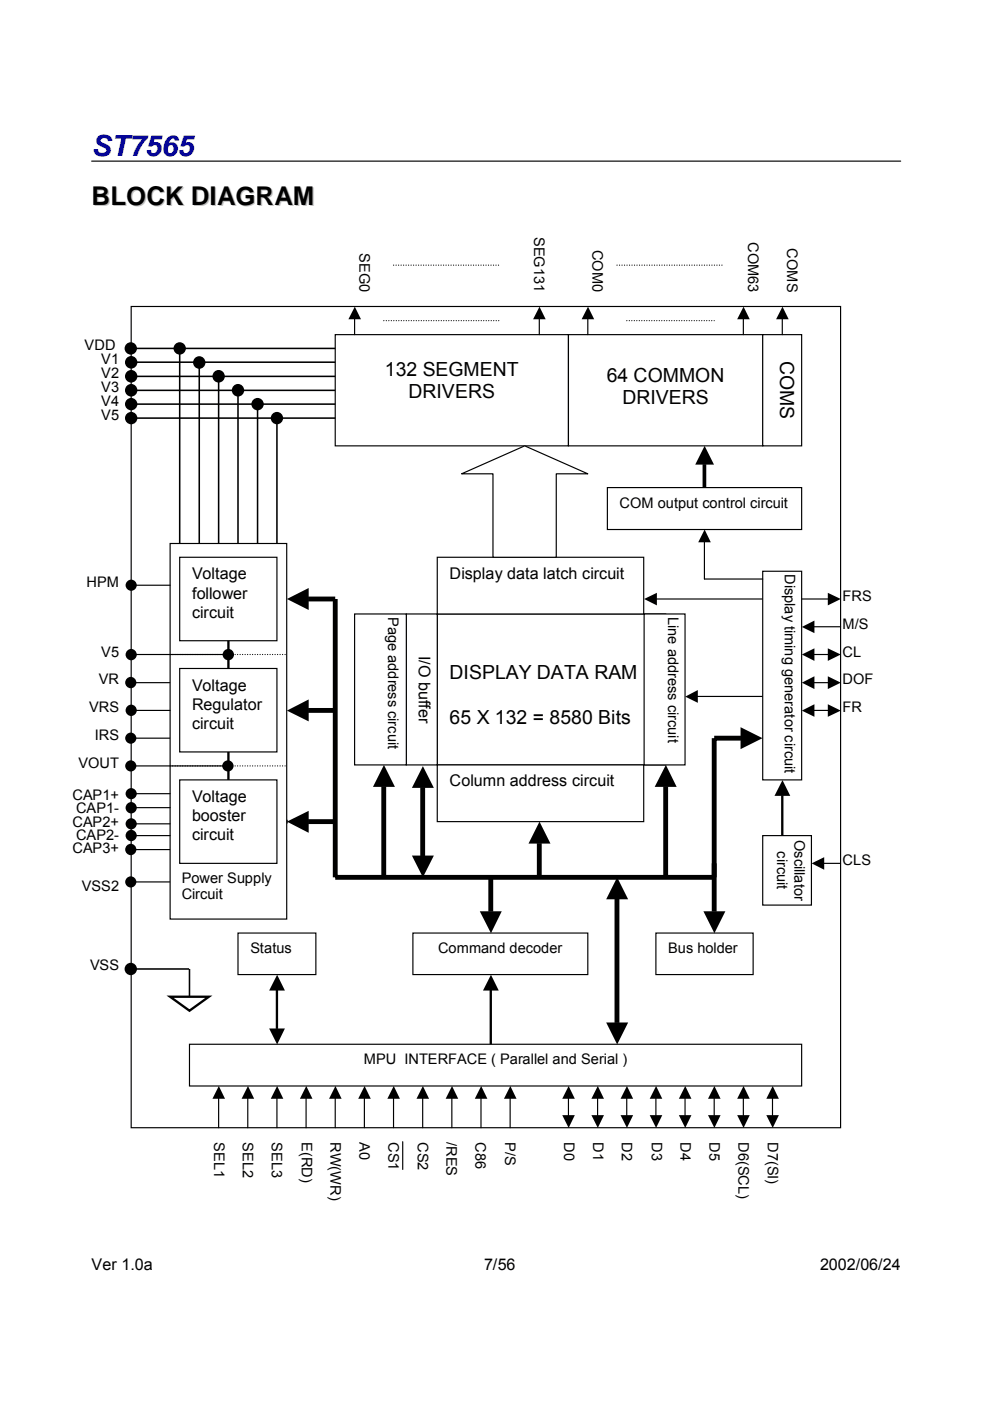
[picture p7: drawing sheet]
<svg xmlns="http://www.w3.org/2000/svg" width="210mm" height="297mm" viewBox="0 0 210 297" stroke-linecap="round" stroke-linejoin="round" font-family="sans-serif">
<path d="M19.4 34.2h171.6" fill="none" stroke="#000" stroke-width=".25"/>
<g fill="#fff" stroke="#000" stroke-width=".25">
<path d="M40.2 221.4h129.8v8.9h-129.8z" fill-rule="evenodd"/>
<path d="M87.5 197.8h37.1v8.8h-37.1z" fill-rule="evenodd"/>
<path d="M36.1 115.2h24.7v79.7h-24.7z" fill-rule="evenodd"/>
</g>
<path d="M36.1 138.8h24.7M36.1 162.4h24.7" fill="none" stroke="#000" stroke-width=".25" stroke-dasharray="0 .5"/>
<g fill="#fff" stroke="#000" stroke-width=".25">
<path d="M38.1 141.7h20.6v17.7h-20.6z" fill-rule="evenodd"/>
<path d="M38.1 118.2h20.6v17.6h-20.6z" fill-rule="evenodd"/>
<path d="M38.1 165.4h20.6v17.6h-20.6z" fill-rule="evenodd"/>
</g>
<path d="M48.4 135.8v5.9M48.4 159.4v6" fill="none" stroke="#000" stroke-width=".49"/>
<g fill="#fff" stroke="#000" stroke-width=".25">
<path d="M50.5 197.8h16.5v8.8h-16.5z" fill-rule="evenodd"/>
<path d="M139.1 197.8h20.6v8.8h-20.6z" fill-rule="evenodd"/>
<path d="M92.7 130.2h48.4v32h-48.4z" fill-rule="evenodd"/>
<path d="M92.7 162.2h43.8v12h-43.8z" fill-rule="evenodd"/>
<path d="M86.1 130.2h6.6v32h-6.6z" fill-rule="evenodd"/>
<path d="M75.2 130.2h10.9v32h-10.9z" fill-rule="evenodd"/>
<path d="M136.6 130.2h8.6v32h-8.6z" fill-rule="evenodd"/>
<path d="M92.7 118.2h43.8v12h-43.8z" fill-rule="evenodd"/>
<path d="M161.7 177.2h10.3v14.7h-10.3z" fill-rule="evenodd"/>
<path d="M161.7 121.1h8.3v44.3h-8.3z" fill-rule="evenodd"/>
<path d="M71.1 71h49.4v23.5h-49.4z" fill-rule="evenodd"/>
<path d="M120.5 71h41.2v23.5h-41.2z" fill-rule="evenodd"/>
<path d="M128.8 103.4h41.2v8.9h-41.2z" fill-rule="evenodd"/>
<path d="M161.7 71h8.3v23.5h-8.3z" fill-rule="evenodd"/>
</g>
<path d="M27.7 73.9h43.4M27.8 76.8h43.3M27.8 79.8h43.3M38.1 73.9v41.3M42.2 76.8v38.4M46.4 79.8v35.4M27.8 82.8h43.3M27.8 85.7h43.3M27.8 88.6h43.3M50.5 82.8v32.4M54.6 85.7v29.5M58.7 88.6v26.6" fill="none" stroke="#000" stroke-width=".33"/>
<g fill="#000">
<circle cx="27.7" cy="73.9" r="1.31"/>
<circle cx="27.8" cy="79.8" r="1.32"/>
<circle cx="27.8" cy="76.8" r="1.32"/>
<circle cx="38.1" cy="73.9" r="1.31"/>
<circle cx="42.2" cy="76.9" r="1.32"/>
<circle cx="46.3" cy="79.8" r="1.32"/>
<circle cx="27.8" cy="82.7" r="1.32"/>
<circle cx="27.8" cy="88.6" r="1.31"/>
<circle cx="27.8" cy="85.7" r="1.31"/>
<circle cx="50.4" cy="82.7" r="1.32"/>
<circle cx="54.6" cy="85.7" r="1.31"/>
<circle cx="58.7" cy="88.6" r="1.31"/>
</g>
<path d="M97.9 100.5l13.4-6 13.3 6h-6.7v17.7h-13.4v-17.7z" fill-rule="evenodd" fill="#fff" stroke="#000" stroke-width=".25"/>
<path d="M149.4 98.4v5" fill="none" stroke="#000" stroke-width=".78" stroke-linecap="butt"/>
<g fill="#000">
<path d="M75.2 65l1.3 2.7h-2.6zM114.4 65l1.3 2.7h-2.7zM124.7 65l1.3 2.7h-2.7zM157.6 65l1.4 2.7h-2.7zM165.9 65l1.3 2.7h-2.7zM149.4 94.5l2 4h-4zM149.4 112.3l1.3 2.7h-2.7zM60.8 127l4.6-2.3v4.6zM136.6 127l2.7-1.3v2.7zM170 132.9l2.7-1.3v2.6zM170 138.8l2.7-1.3v2.6zM175.5 125.7l2.8 1.3-2.8 1.4z"/>
<path d="M60.8 150.7l4.6-2.4v4.7zM145.3 147.7l2.7-1.4v2.7zM157 154.2l4.7 2.3-4.7 2.3zM170 144.7l2.7-1.3v2.7zM170 150.7l2.7-1.4v2.7zM175.5 137.5l2.8 1.3-2.8 1.3zM175.5 143.4l2.8 1.3-2.8 1.4zM175.5 149.3l2.8 1.4-2.8 1.3zM60.8 174.2l4.6-2.3v4.7zM81.4 162.2l2.3 4.6h-4.6zM89.7 162.4l2.3 4.6h-4.7zM114.4 174.2l2.3 4.7h-4.6z"/>
<path d="M141.2 162.2l2.3 4.6h-4.7zM165.9 165.4l1.7 3.3h-3.4zM87.3 181.4h4.7l-2.3 4.6zM101.7 193.2h4.7l-2.3 4.7zM130.9 186l2.3 4.7h-4.7zM149.1 193.2h4.7l-2.3 4.7zM172.1 183l2.7-1.3v2.7zM57.1 218.1h3.3l-1.6 3.3zM58.8 206.7l1.6 3.3h-3.3zM104.1 206.7l1.6 3.3h-3.3zM128.5 216.8h4.7l-2.3 4.6zM52.6 230.3l1.3 2.7h-2.7z"/>
<path d="M58.8 230.3l1.3 2.7h-2.7zM64.9 230.3l1.4 2.7h-2.7zM71.1 230.3l1.3 2.7h-2.6zM77.3 230.3l1.3 2.7h-2.7zM83.5 230.3l1.3 2.7h-2.7zM89.7 230.3l1.3 2.7h-2.7zM119.2 236.4h2.7l-1.3 2.7zM120.6 230.3l1.3 2.7h-2.7zM125.4 236.4h2.7l-1.4 2.7zM126.7 230.3l1.4 2.7h-2.7zM131.6 236.4h2.6l-1.3 2.7zM132.9 230.3l1.3 2.7h-2.6z"/>
<path d="M137.8 236.4h2.6l-1.3 2.7zM139.1 230.3l1.3 2.7h-2.6zM143.9 236.4h2.7l-1.3 2.7zM145.3 230.3l1.3 2.7h-2.7zM150.1 236.4h2.7l-1.3 2.7zM151.5 230.3l1.3 2.7h-2.7zM156.3 236.4h2.7l-1.4 2.7zM157.6 230.3l1.4 2.7h-2.7zM162.5 236.4h2.6l-1.3 2.7zM163.8 230.3l1.3 2.7h-2.6z"/>
<circle cx="27.7" cy="205.4" r="1.31"/>
</g>
<path d="M165.9 168.6v8.6M58.7 209.9v8.2M104.1 209.9v11.5" fill="none" stroke="#000" stroke-width=".49"/>
<path d="M65.3 127h5.8v59h80.3M65.3 150.6h5.8M157.1 156.5h-5.7v36.8M65.3 174.2h5.8M81.4 166.7v18.9M89.6 166.9v14.6M114.3 178.8v7.2M141.1 166.7v19.3M104.1 186v7.3M130.8 190.5v26.4" fill="none" stroke="#000" stroke-width="1" stroke-linecap="butt"/>
<g fill="none" stroke="#000" stroke-width=".25">
<path d="M27.8 65h150.4v174.1h-150.4zM75.2 67.6v3.4M114.3 67.6v3.4M124.6 67.6v3.4M157.6 67.6v3.4M165.9 67.6v3.4M149.4 114.9v7.9M139.1 127h22.5M170 127h5.6M172.6 132.9h5.6M172.6 138.8h3M147.8 147.7h13.8"/>
<path d="M172.6 144.7h3M172.6 150.6h3M174.6 183h3.6M52.5 232.8v6.3M58.7 232.8v6.3M64.9 232.8v6.3M71.1 232.8v6.3M77.3 232.8v6.3M83.4 232.8v6.3M89.6 232.8v6.3M120.5 232.8v3.7M126.7 232.8v3.7"/>
<path d="M132.9 232.8v3.7M139.1 232.8v3.7M145.2 232.8v3.7M151.4 232.8v3.7M157.6 232.8v3.7M163.8 232.8v3.7"/>
</g>
<path d="M81.4 68h24.7M132.9 68h18.5" fill="none" stroke="#000" stroke-width=".25" stroke-dasharray="0 .5"/>
<path d="M27.7 205.4h12.4M40.2 205.4v5.9" fill="none" stroke="#000" stroke-width=".33"/>
<path d="M36.1 211.3h8.2l-4.1 3z" fill="#fff" stroke="#000" stroke-width=".49"/>
<g fill="none" stroke="#000" stroke-width=".25">
<path d="M27.8 138.8h20.6M27.8 124.1h8.3M149.4 122.8h12.3M27.7 144.7h8.3M27.7 156.5h8.3M27.8 150.6h8.3M27.7 162.4h20.6M27.8 168.3h8.3M27.8 174.7h8.3M27.8 177.2h8.3M27.8 171.2h8.3M27.7 180.1h8.3"/>
<path d="M27.7 187h8.3M46.4 232.8v6.3M95.8 232.8v6.3M102 232.8v6.3M108.2 232.8v6.3M85.4 242.1v5.8"/>
</g>
<g fill="#000">
<path d="M46.4 230.3l1.3 2.7h-2.7zM95.8 230.3l1.4 2.7h-2.7zM102 230.3l1.3 2.7h-2.6zM108.2 230.3l1.3 2.7h-2.7z"/>
<circle cx="27.8" cy="138.8" r="1.19"/>
<circle cx="27.8" cy="124.1" r="1.18"/>
<circle cx="48.4" cy="138.8" r="1.2"/>
<circle cx="27.7" cy="144.7" r="1.19"/>
<circle cx="27.7" cy="156.5" r="1.18"/>
<circle cx="27.8" cy="150.6" r="1.19"/>
<circle cx="27.7" cy="162.4" r="1.18"/>
<circle cx="27.8" cy="177.1" r="1.19"/>
<circle cx="27.8" cy="171.3" r="1.19"/>
<circle cx="27.8" cy="174.7" r="1.18"/>
<circle cx="27.8" cy="168.3" r="1.18"/>
<circle cx="48.3" cy="162.4" r="1.19"/>
<circle cx="27.7" cy="180.1" r="1.19"/>
<circle cx="27.7" cy="187" r="1.18"/>
</g>
<path d="M83.4 56.2h22.7M130.8 56.2h22.7" fill="none" stroke="#000" stroke-width=".25" stroke-dasharray="0 .5"/>
<text font-size="6.2" fill="#00f" x="19.4" y="33">ST7565</text>
<text font-size="5.5" x="19.4" y="43.5">BLOCK DIAGRAM</text>
<g font-size="4.1">
<text x="165.4" y="76.6" transform="rotate(90 165.4 76.6)">COMS</text>
<text x="81.6" y="79.7">132 SEGMENT</text>
<text x="128.7" y="80.9">64 COMMON</text>
<text x="86.6" y="84.4">DRIVERS</text>
<text x="132" y="85.6">DRIVERS</text>
<text x="95.3" y="144.1">DISPLAY DATA RAM</text>
<text x="95.3" y="153.5">65 X 132 = 8580 Bits</text>
</g>
<g font-size="3.4">
<text x="40.7" y="122.9">Voltage</text>
<text x="95.3" y="122.8">Display data latch circuit</text>
<text x="40.7" y="127">follower</text>
<text x="40.7" y="130.9">circuit</text>
<text x="88.8" y="139" transform="rotate(90 88.8 139)">I/O buffer</text>
<text x="40.7" y="146.4">Voltage</text>
<text x="40.7" y="150.6">Regulator</text>
<text x="40.7" y="154.6">circuit</text>
<text x="95.3" y="166.8">Column address circuit</text>
<text x="40.7" y="170">Voltage</text>
<text x="40.7" y="174.1">booster</text>
<text x="40.7" y="178.1">circuit</text>
<text x="19.4" y="269.2">Ver 1.0a</text>
<text x="102.7" y="269.2">7/56</text>
<text x="173.9" y="269.2">2002/06/24</text>
</g>
<g font-size="3.1">
<text x="76.2" y="53.7" transform="rotate(90 76.2 53.7)">SEG0</text>
<text x="113.3" y="50.2" transform="rotate(90 113.3 50.2)">SEG131</text>
<text x="125.6" y="53" transform="rotate(90 125.6 53)">COM0</text>
<text x="158.6" y="51.3" transform="rotate(90 158.6 51.3)">COM63</text>
<text x="166.9" y="52.7" transform="rotate(90 166.9 52.7)">COMS</text>
<text x="17.9" y="74.2">VDD</text>
<text x="21.5" y="77.2">V1</text>
<text x="21.5" y="80.2">V2</text>
<text x="21.5" y="83.1">V3</text>
<text x="21.5" y="86.1">V4</text>
<text x="21.5" y="89">V5</text>
<text x="131.4" y="107.6">COM output control circuit</text>
<text x="18.4" y="124.4">HPM</text>
<text x="166.4" y="121.7" transform="rotate(90 166.4 121.7)">Display timing generator circuit</text>
<text x="82.3" y="130.8" transform="rotate(90 82.3 130.8)">Page address circuit</text>
<text x="141.7" y="130.8" transform="rotate(90 141.7 130.8)">Line address circuit</text>
<text x="178.6" y="127.4">FRS</text>
<text x="178.6" y="133.3">M/S</text>
<text x="21.5" y="139.2">V5</text>
<text x="178.6" y="139.2">CL</text>
<text x="21" y="145.1">VR</text>
<text x="178.6" y="145.1">DOF</text>
<text x="18.9" y="151">VRS</text>
<text x="178.6" y="151">FR</text>
<text x="20.1" y="156.8">IRS</text>
<text x="16.6" y="162.8">VOUT</text>
<text x="15.4" y="169.6">CAP1+</text>
<text x="16.2" y="172.4">CAP1-</text>
<text x="15.4" y="175.3">CAP2+</text>
<text x="16.2" y="178.1">CAP2-</text>
<text x="168.5" y="178.1" transform="rotate(90 168.5 178.1)">Oscillator</text>
<text x="15.4" y="180.9">CAP3+</text>
<text x="164.8" y="180.5" transform="rotate(90 164.8 180.5)">circuit</text>
<text x="178.6" y="183.4">CLS</text>
<text x="17.4" y="188.9">VSS2</text>
<text x="38.5" y="187.2">Power Supply</text>
<text x="38.5" y="190.7">Circuit</text>
<text x="53.1" y="202">Status</text>
<text x="92.9" y="202">Command decoder</text>
<text x="141.6" y="202">Bus holder</text>
<text x="19.1" y="205.7">VSS</text>
<text x="77.1" y="225.6">MPU INTERFACE ( Parallel and Serial )</text>
<text x="45.4" y="242.1" transform="rotate(90 45.4 242.1)">SEL1</text>
<text x="51.5" y="242.1" transform="rotate(90 51.5 242.1)">SEL2</text>
<text x="57.6" y="242.1" transform="rotate(90 57.6 242.1)">SEL3</text>
<text x="64" y="242.1" transform="rotate(90 64 242.1)">E(RD)</text>
<text x="70.1" y="242.1" transform="rotate(90 70.1 242.1)">RW(WR)</text>
<text x="76.2" y="242.1" transform="rotate(90 76.2 242.1)">A0</text>
<text x="82.3" y="242.1" transform="rotate(90 82.3 242.1)">CS1</text>
<text x="88.6" y="242.1" transform="rotate(90 88.6 242.1)">CS2</text>
<text x="94.7" y="242.1" transform="rotate(90 94.7 242.1)">/RES</text>
<text x="100.8" y="242.1" transform="rotate(90 100.8 242.1)">C86</text>
<text x="107.1" y="242.1" transform="rotate(90 107.1 242.1)">P/S</text>
<text x="119.6" y="242.1" transform="rotate(90 119.6 242.1)">D0</text>
<text x="125.7" y="242.1" transform="rotate(90 125.7 242.1)">D1</text>
<text x="131.8" y="242.1" transform="rotate(90 131.8 242.1)">D2</text>
<text x="138.2" y="242.1" transform="rotate(90 138.2 242.1)">D3</text>
<text x="144.3" y="242.1" transform="rotate(90 144.3 242.1)">D4</text>
<text x="150.5" y="242.1" transform="rotate(90 150.5 242.1)">D5</text>
<text x="156.5" y="242.1" transform="rotate(90 156.5 242.1)">D6(SCL)</text>
<text x="162.8" y="242.1" transform="rotate(90 162.8 242.1)">D7(SI)</text>
</g>
</svg>
